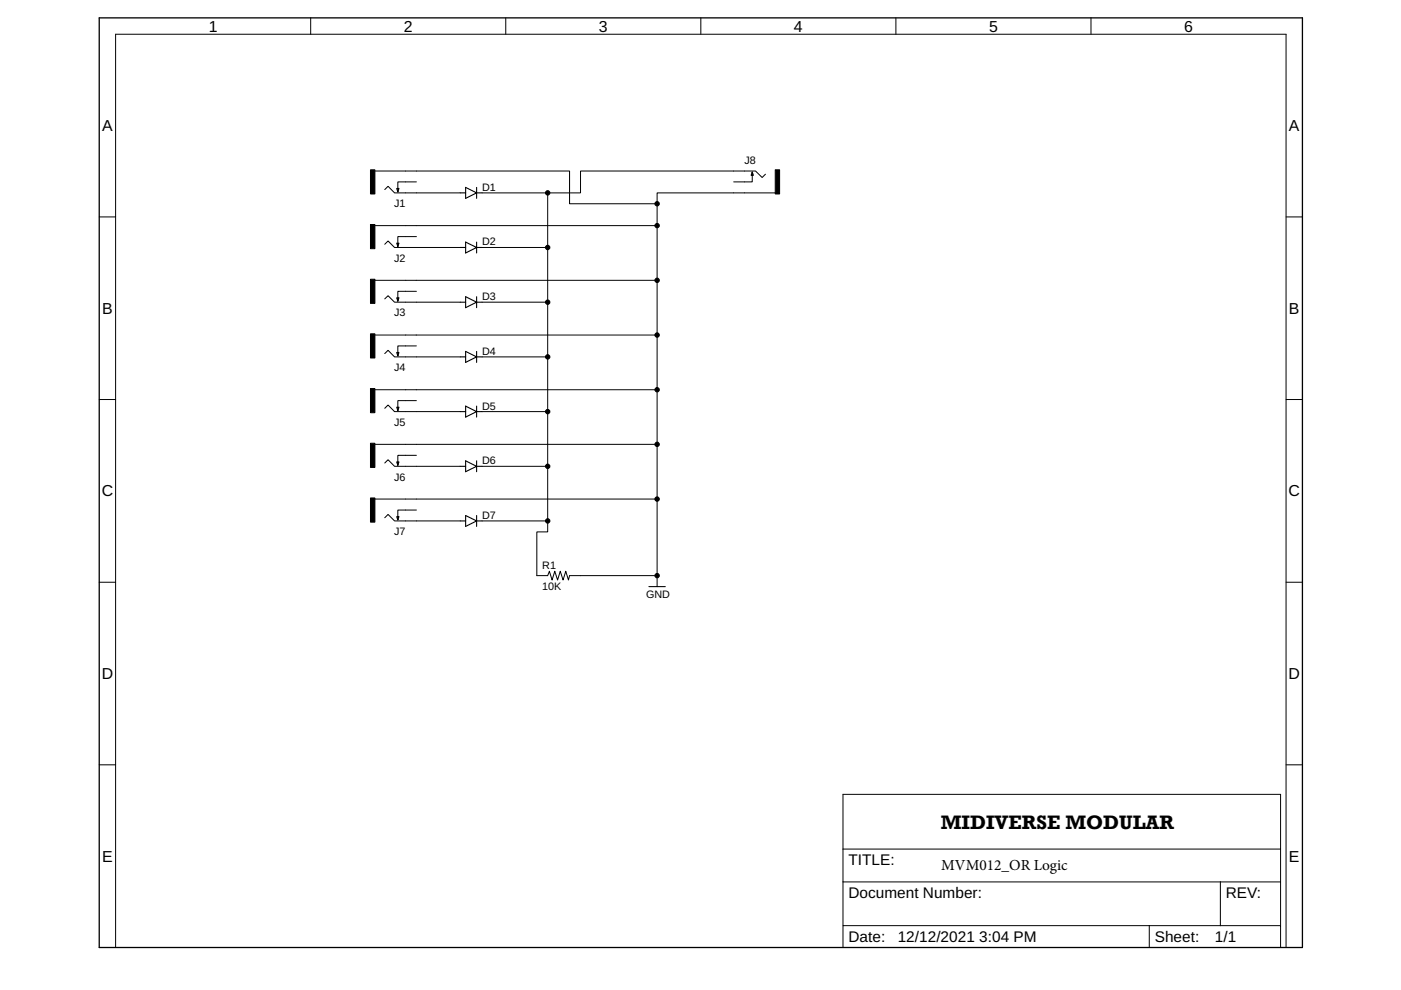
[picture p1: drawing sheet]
<svg xmlns="http://www.w3.org/2000/svg" width="297mm" height="210mm" viewBox="0 0 297 210" stroke-linecap="round" stroke-linejoin="round" font-family="sans-serif">
<path d="M21 3.8h255.1v197.1h-255.1z" fill="none" stroke="#000" stroke-width=".28"/>
<g fill="none" stroke="#000" stroke-width=".21">
<path d="M65.9 3.8v3.5M107.2 3.8v3.5M148.6 3.8v3.5M189.9 3.8v3.5M231.3 3.8v3.5M79.5 36.3h41.3v6.9h18.5M88.3 38.6h-4v2.1M159.5 36.5v2.1h-3.9M162.3 36.9l-.7 .7-1.4-1.3h-37.1v4.6h-20.9M21 46h3.5M81.6 40.2l.7-.7 1.4 1.4h13.9M81.6 51.8l.7-.7 1.4 1.4h13.9"/>
<path d="M88.3 50.2h-4v2.1M102.2 52.5h13.9M116.1 40.9v58M139.3 47.8h-59.8M139.3 59.4h-59.8M164.4 40.9h-25.1v64.9M272.7 46h3.4M81.6 63.4l.7-.7 1.4 1.4h13.9M81.6 75l.7-.7 1.4 1.4h13.9M88.3 61.8h-4v2M88.3 73.3h-4v2.1M102.2 64.1h13.9"/>
<path d="M102.2 75.7h13.9M139.3 71h-59.8M21 84.7h3.5M81.6 86.6l.7-.7 1.4 1.4h13.9M81.6 98.2l.7-.7 1.4 1.4h13.9M88.3 84.9h-4v2.1M88.3 96.5h-4v2.1M102.2 87.3h13.9M102.2 98.9h13.9M116.1 98.9v11.5h-13.9M139.3 82.6h-59.8M139.3 94.2h-59.8"/>
<path d="M272.7 84.7h3.4M81.6 109.8l.7-.7 1.4 1.3h13.9M88.3 108.1h-4v2.1M139.3 105.8h-59.8M139.3 105.8v16.2h-18.5l-.3 1-.5-1.9-.6 1.9-.6-1.9-.6 1.9-.6-1.9-.5 1.9-.6-1.9-.4 .9h-2.3v-9.2h2.3v-2.4M21 123.4h3.5M139.3 122v2.4M272.7 123.4h3.4M21 162.2h3.5M272.7 162.2h3.4M178.7 187h92.8M178.7 196.3v-27.9h92.8v27.9"/>
<path d="M178.7 180h92.8M243.7 196.3h-65v4.6h92.8v-4.6h-12.8M243.7 196.3v4.6M243.7 196.3h15M258.7 187v9.3M272.7 200.9v-193.6h-248.2v193.6"/>
</g>
<g fill="none" stroke="#000" stroke-width=".23">
<path d="M84.1 40h.5l-.3 .7zM98.7 39.7l2.3 1.2-2.3 1.2zM101 39.7v2.4M159.5 36.5l.2 .7h-.4zM84.1 51.6h.5l-.3 .7zM97.6 40.9h1.1M97.6 52.5h1.1M98.7 51.3l2.3 1.2-2.3 1.1zM101 40.9h1.2M101 52.5h1.2M101 51.3v2.3M84.1 63.1h.5l-.3 .7z"/>
<path d="M84.1 74.7h.5l-.3 .7zM97.6 64.1h1.1M97.6 75.7h1.1M98.7 62.9l2.3 1.2-2.3 1.1zM98.7 74.5l2.3 1.2-2.3 1.1zM101 64.1h1.2M101 75.7h1.2M101 62.9v2.3M101 74.5v2.3M84.1 86.3h.5l-.3 .7zM84.1 97.9h.5l-.3 .7zM97.6 87.3h1.1"/>
<path d="M97.6 98.9h1.1M98.7 86.1l2.3 1.2-2.3 1.1zM98.7 97.7l2.3 1.2-2.3 1.1zM101 87.3h1.2M101 98.9h1.2M101 86.1v2.3M101 97.7v2.3M84.1 109.5h.5l-.3 .7zM97.6 110.4h1.1M98.7 109.3l2.3 1.1-2.3 1.2zM101 110.4h1.2M101 109.3v2.3"/>
<path d="M137.6 124.4h3.5"/>
</g>
<path d="M78.5 36h1v5.1h-1zM164.4 36h.9v5.1h-.9zM78.5 47.6h1v5.1h-1zM78.5 59.2h1v5.1h-1zM78.5 70.8h1v5.1h-1zM78.5 82.4h1v5.1h-1zM78.5 94h1v5.1h-1zM78.5 105.6h1v5.1h-1z" fill="#000" stroke="#000" stroke-width=".21"/>
<g fill="#000" stroke="#000" stroke-width=".21">
<circle cx="116.1" cy="40.9" r=".47"/>
<circle cx="116.1" cy="52.5" r=".47"/>
<circle cx="139.3" cy="59.4" r=".47"/>
<circle cx="139.3" cy="47.8" r=".47"/>
<circle cx="139.3" cy="43.2" r=".47"/>
<circle cx="116.1" cy="64.1" r=".47"/>
<circle cx="116.1" cy="75.7" r=".47"/>
<circle cx="139.3" cy="71" r=".47"/>
<circle cx="116.1" cy="87.3" r=".47"/>
<circle cx="116.1" cy="98.9" r=".47"/>
<circle cx="139.3" cy="94.2" r=".47"/>
<circle cx="139.3" cy="82.6" r=".47"/>
<circle cx="116.1" cy="110.4" r=".47"/>
<circle cx="139.3" cy="105.8" r=".47"/>
<circle cx="139.3" cy="122" r=".47"/>
</g>
<text font-size="4.2" x="199.5" y="175.7">MIDIVERSE MODULAR</text>
<g font-size="3.4">
<text x="44.3" y="6.7">1</text>
<text x="85.6" y="6.7">2</text>
<text x="127" y="6.7">3</text>
<text x="168.3" y="6.7">4</text>
<text x="209.7" y="6.7">5</text>
<text x="251.1" y="6.7">6</text>
<text x="21.7" y="27.8">A</text>
<text x="273.3" y="27.8">A</text>
<text x="21.7" y="66.5">B</text>
<text x="273.3" y="66.5">B</text>
<text x="21.6" y="105.3">C</text>
<text x="273.2" y="105.3">C</text>
<text x="21.6" y="144">D</text>
<text x="273.2" y="144">D</text>
<text x="21.7" y="182.7">E</text>
<text x="273.3" y="182.7">E</text>
</g>
<g font-size="3.3">
<text x="179.9" y="183.5">TITLE:</text>
<text x="199.6" y="184.4">MVM012_OR Logic</text>
<text x="179.9" y="190.5">Document Number:</text>
<text x="259.9" y="190.5">REV:</text>
<text x="179.9" y="199.7">Date:</text>
<text x="190.3" y="199.7">12/12/2021 3:04 PM</text>
<text x="244.8" y="199.7">Sheet:</text>
<text x="257.6" y="199.7">1/1</text>
</g>
<g font-size="2.3">
<text x="157.9" y="34.9">J8</text>
<text x="102.2" y="40.4">D1</text>
<text x="83.6" y="43.9">J1</text>
<text x="102.2" y="52">D2</text>
<text x="83.6" y="55.5">J2</text>
<text x="102.2" y="63.6">D3</text>
<text x="83.6" y="67.1">J3</text>
<text x="102.2" y="75.2">D4</text>
<text x="83.6" y="78.7">J4</text>
<text x="102.2" y="86.8">D5</text>
<text x="83.6" y="90.3">J5</text>
<text x="83.6" y="101.9">J6</text>
<text x="102.2" y="98.4">D6</text>
<text x="83.6" y="113.5">J7</text>
<text x="102.2" y="110">D7</text>
<text x="115" y="125.1">10K</text>
<text x="115" y="120.7">R1</text>
<text x="137" y="126.7">GND</text>
</g>
</svg>
